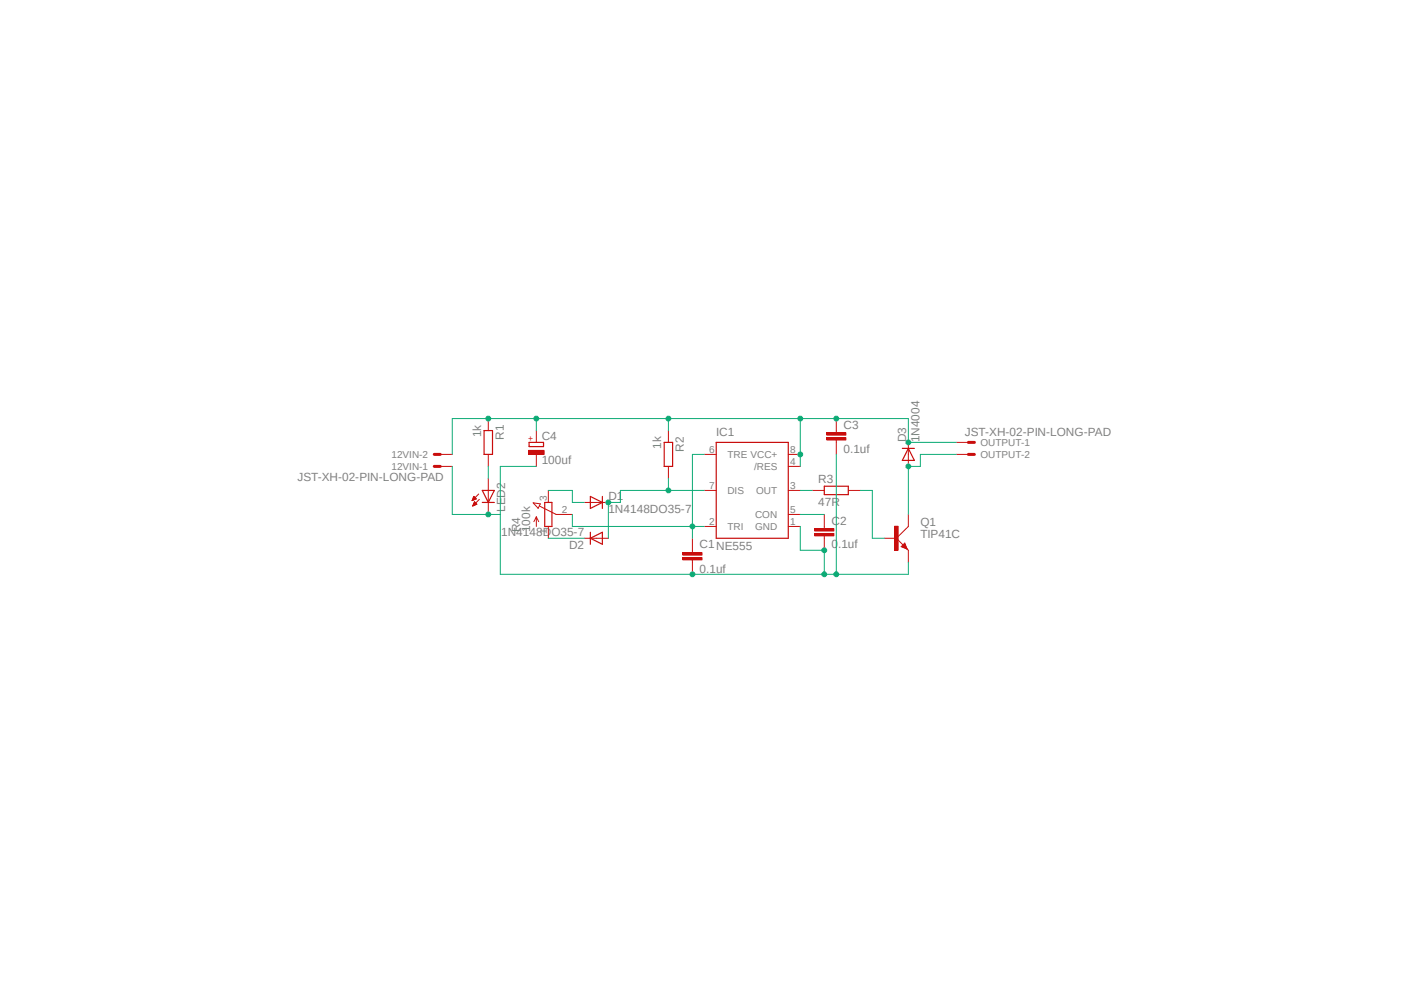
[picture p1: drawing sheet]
<svg xmlns="http://www.w3.org/2000/svg" width="297mm" height="210mm" viewBox="0 0 297 210" stroke-linecap="round" stroke-linejoin="round" font-family="sans-serif">
<path d="M61.8 84l174.4 41.8M236.2 84l-174.4 41.8" fill="none" stroke="#fff" stroke-width=".21"/>
<path d="M102.4 91.1h1.8v5h-1.8zM140.5 93.6h1.8v5h-1.8zM151.5 93.6h15.3v20.2h-15.3zM174.4 102.8h5.1v1.8h-5.1z" fill="none" stroke="#c90d0c" stroke-width=".25"/>
<g fill="none" stroke="#c90d0c" stroke-width=".21">
<path d="M103.3 88.5v2.6M103.3 96.1v2.5M141.4 91.1v2.5M141.4 98.6v2.6M149 96.1h2.5M166.8 96.1h2.5M166.8 98.6h2.5M146.5 116.4v.5M146.5 118.4v.5M149 103.7h2.5M149 111.3h2.5M166.8 103.7h2.5"/>
<path d="M166.8 111.3h2.5M166.8 108.8h2.5M171.8 103.7h2.6M179.5 103.7h2.5"/>
</g>
<path d="M144.4 117.9h4.1v.5h-4.1z" fill-rule="evenodd" fill="#c90d0c"/>
<path d="M144.4 117.9h4.1v.5h-4.1z" fill="none" stroke="#c90d0c" stroke-width=".21"/>
<path d="M144.4 116.9h4.1v.5h-4.1z" fill-rule="evenodd" fill="#c90d0c"/>
<path d="M144.4 116.9h4.1v.5h-4.1zM146.5 113.8v2.6M146.5 118.9v2.6M174.4 111.3v.5M174.4 113.3v.5" fill="none" stroke="#c90d0c" stroke-width=".21"/>
<path d="M172.3 112.8h4.1v.5h-4.1z" fill-rule="evenodd" fill="#c90d0c"/>
<path d="M172.3 112.8h4.1v.5h-4.1z" fill="none" stroke="#c90d0c" stroke-width=".21"/>
<path d="M172.3 111.8h4.1v.5h-4.1z" fill-rule="evenodd" fill="#c90d0c"/>
<path d="M176.9 91.1v.4M176.9 93v.6M172.3 111.8h4.1v.5h-4.1zM174.4 108.8v2.5M174.4 113.8v2.6" fill="none" stroke="#c90d0c" stroke-width=".21"/>
<path d="M174.9 92.5h4v.5h-4z" fill-rule="evenodd" fill="#c90d0c"/>
<path d="M174.9 92.5h4v.5h-4z" fill="none" stroke="#c90d0c" stroke-width=".21"/>
<path d="M174.9 91.5h4v.5h-4z" fill-rule="evenodd" fill="#c90d0c"/>
<path d="M174.9 91.5h4v.5h-4zM176.9 88.5v2.6M176.9 93.6v2.5" fill="none" stroke="#c90d0c" stroke-width=".21"/>
<path d="M111.9 93.6h3.1v.8h-3.1z" fill="none" stroke="#c90d0c" stroke-width=".25"/>
<path d="M111.8 95.2h3.3v.9h-3.3z" fill-rule="evenodd" fill="#c90d0c"/>
<g fill="none" stroke="#c90d0c" stroke-width=".21">
<path d="M111.8 95.2h3.3v.9h-3.3zM113.5 91.1v2.5M113.5 96.1v2.5M192.2 93.6v5M112.8 106.3l1.5 .3-.5 .9zM113.5 109.3v2M113.5 109.3l-.6 1M113.5 109.3l.5 1M114.1 107l3.5 1.8h3.5M116 103.7v2.6M116 111.3v2.5M123.6 106.3h5.1"/>
<path d="M123.6 113.8h5.1M191.4 114.9l.5 1.2-1.3-.5zM191.8 116l.4 .4M192.2 111.3l-2.6 2.5 1.7 1.7"/>
</g>
<path d="M190.9 94.8h2.5M192.2 94.8l1.2 2.6h-2.5zM115.2 106.3h1.6v5h-1.6zM124.9 105l2.5 1.3-2.5 1.2zM124.9 113.8l2.5-1.2v2.5zM124.9 112.6v2.5M127.4 105v2.5M190.9 115.6l.5-.5 .4 .9zM191.3 115.5l.5 .5M191.4 115.4l-.3 .2" fill="none" stroke="#c90d0c" stroke-width=".25"/>
<path d="M189.2 111.3h.8v5.1h-.8z" fill-rule="evenodd" fill="#c90d0c"/>
<g fill="none" stroke="#c90d0c" stroke-width=".21">
<path d="M93.1 96.1h2.6M93.1 98.6h2.6M202.3 96.1h2.6M202.3 93.6h2.6M99.9 105.8h.2M99.9 105.7h.3M100 105.6h.5M100 105.5h.7M100 106.9h.2M100.1 105.5h.6M100.1 105.3h.5M100.1 106.8h.3"/>
<path d="M100.1 105.2h.4M100.1 106.8h.5M100.1 106.7h.7M100.2 105.2h.3M100.2 106.6h.6M100.2 105.1h.1M100.2 106.5h.6M100.2 105l.6 .5-.9 .4zM100.2 106.4h.5M100.3 106.3h.3M100.3 106.2h.2M100.4 106.1l-.4 .9"/>
<path d="M100.4 106.1l.5 .5-.9 .4M100.4 106.1h.1M101.3 104.5l-1.4 1.4M101.4 105.6l-1.4 1.4M103.3 101.2v7.6M187.1 113.8h2.5M189.2 111.3h.8v5.1h-.8zM192.2 108.8v2.5M192.2 116.4v2.5"/>
</g>
<path d="M91.9 96.1h1.2M91.9 98.6h1.2M204.9 96.1h1.2M204.9 93.6h1.2" fill="none" stroke="#c90d0c" stroke-width=".63"/>
<path d="M102 103.7h2.6l-1.3 2.6zM102 106.3h2.6" fill="none" stroke="#c90d0c" stroke-width=".25"/>
<path d="M149 103.7h-17.8v2.6h-2.5v7.5" fill="none" stroke="#0dab76" stroke-width=".21"/>
<circle cx="128.7" cy="106.3" r=".51" fill="#0dab76"/>
<g fill="none" stroke="#0dab76" stroke-width=".21">
<path d="M141.4 101.2v2.5"/>
<circle cx="128.7" cy="106.3" r=".51"/>
</g>
<circle cx="141.4" cy="103.7" r=".51" fill="#0dab76"/>
<g fill="none" stroke="#0dab76" stroke-width=".21">
<path d="M103.3 98.6v2.6M113.5 88.5h-17.8v7.6"/>
<circle cx="141.4" cy="103.7" r=".51"/>
</g>
<circle cx="103.3" cy="88.5" r=".51" fill="#0dab76"/>
<g fill="none" stroke="#0dab76" stroke-width=".21">
<path d="M113.5 91.1v-2.6h27.9v2.6"/>
<circle cx="103.3" cy="88.5" r=".51"/>
</g>
<circle cx="113.4" cy="88.5" r=".51" fill="#0dab76"/>
<g fill="none" stroke="#0dab76" stroke-width=".21">
<path d="M141.4 88.5h27.9"/>
<circle cx="113.4" cy="88.5" r=".51"/>
</g>
<circle cx="141.4" cy="88.5" r=".51" fill="#0dab76"/>
<g fill="none" stroke="#0dab76" stroke-width=".21">
<path d="M169.3 88.5v10.1"/>
<circle cx="141.4" cy="88.5" r=".51"/>
</g>
<circle cx="169.3" cy="96.1" r=".51" fill="#0dab76"/>
<g fill="none" stroke="#0dab76" stroke-width=".21">
<path d="M169.3 88.5h7.6"/>
<circle cx="169.3" cy="96.1" r=".51"/>
</g>
<circle cx="169.3" cy="88.5" r=".51" fill="#0dab76"/>
<g fill="none" stroke="#0dab76" stroke-width=".21">
<path d="M176.9 88.5h15.3"/>
<circle cx="169.3" cy="88.5" r=".51"/>
</g>
<circle cx="176.9" cy="88.5" r=".51" fill="#0dab76"/>
<g fill="none" stroke="#0dab76" stroke-width=".21">
<path d="M192.2 88.5v5.1h10.1"/>
<circle cx="176.9" cy="88.5" r=".51"/>
</g>
<circle cx="192.1" cy="93.6" r=".51" fill="#0dab76"/>
<g fill="none" stroke="#0dab76" stroke-width=".21">
<path d="M95.7 98.6v10.2h10.1M113.5 98.6h-7.7v22.9M169.3 111.3v5.1h5.1v5.1h-27.9"/>
<circle cx="192.1" cy="93.6" r=".51"/>
</g>
<circle cx="174.4" cy="116.4" r=".51" fill="#0dab76"/>
<g fill="none" stroke="#0dab76" stroke-width=".21">
<path d="M105.8 121.5h40.7"/>
<circle cx="174.4" cy="116.4" r=".51"/>
</g>
<circle cx="146.5" cy="121.5" r=".51" fill="#0dab76"/>
<g fill="none" stroke="#0dab76" stroke-width=".21">
<path d="M176.9 96.1v25.4h-2.5"/>
<circle cx="146.5" cy="121.5" r=".51"/>
</g>
<circle cx="174.4" cy="121.5" r=".51" fill="#0dab76"/>
<g fill="none" stroke="#0dab76" stroke-width=".21">
<path d="M192.2 118.9v2.6h-15.3"/>
<circle cx="174.4" cy="121.5" r=".51"/>
</g>
<circle cx="176.9" cy="121.5" r=".51" fill="#0dab76"/>
<circle cx="176.9" cy="121.5" r=".51" fill="none" stroke="#0dab76" stroke-width=".21"/>
<circle cx="103.3" cy="108.8" r=".51" fill="#0dab76"/>
<g fill="none" stroke="#0dab76" stroke-width=".21">
<path d="M149 96.1h-2.5v15.2M116 103.7h5.1v2.6h2.5M116 113.8h7.6M121.1 108.8v2.5h27.9"/>
<circle cx="103.3" cy="108.8" r=".51"/>
</g>
<circle cx="146.5" cy="111.3" r=".51" fill="#0dab76"/>
<g fill="none" stroke="#0dab76" stroke-width=".21">
<path d="M202.3 96.1h-7.6v2.5h-2.5v10.2M146.5 111.3v2.5M169.3 108.8h5.1M182 103.7h2.5v10.1h2.6"/>
<circle cx="146.5" cy="111.3" r=".51"/>
</g>
<circle cx="192.1" cy="98.6" r=".51" fill="#0dab76"/>
<g fill="none" stroke="#0dab76" stroke-width=".21">
<path d="M169.3 103.7h2.5"/>
<circle cx="192.1" cy="98.6" r=".51"/>
</g>
<g font-size="2.5" fill="#808080">
<text x="101.8" y="92.5" transform="rotate(-90 101.8 92.5)">1k</text>
<text x="106.6" y="93" transform="rotate(-90 106.6 93)">R1</text>
<text x="114.6" y="93.1">C4</text>
<text x="139.9" y="95" transform="rotate(-90 139.9 95)">1k</text>
<text x="144.7" y="95.5" transform="rotate(-90 144.7 95.5)">R2</text>
<text x="151.5" y="92.3">IC1</text>
<text x="178.4" y="95.7">0.1uf</text>
<text x="178.4" y="90.7">C3</text>
<text x="191.7" y="93.6" transform="rotate(-90 191.7 93.6)">D3</text>
<text x="194.5" y="93.6" transform="rotate(-90 194.5 93.6)">1N4004</text>
<text x="204.1" y="92.2">JST-XH-02-PIN-LONG-PAD</text>
<text x="62.9" y="101.8">JST-XH-02-PIN-LONG-PAD</text>
<text x="114.6" y="98.2">100uf</text>
<text x="128.7" y="105.7">D1</text>
<text x="173.1" y="107">47R</text>
<text x="173.1" y="102.2">R3</text>
<text x="106" y="113.3">1N4148DO35-7</text>
<text x="106.9" y="108.3" transform="rotate(-90 106.9 108.3)">LED2</text>
<text x="110" y="112.6" transform="rotate(-90 110 112.6)">R4</text>
<text x="112.2" y="112.6" transform="rotate(-90 112.2 112.6)">100k</text>
<text x="128.7" y="108.5">1N4148DO35-7</text>
<text x="175.9" y="111">C2</text>
<text x="194.7" y="113.8">TIP41C</text>
<text x="194.7" y="111.3">Q1</text>
<text x="120.4" y="116.1">D2</text>
<text x="148" y="116">C1NE555</text>
<text x="175.9" y="116">0.1uf</text>
<text x="148" y="121.1">0.1uf</text>
</g>
<g font-size="2.1" fill="#808080">
<text x="150" y="95.8">6</text>
<text x="167.1" y="95.8">8</text>
<text x="207.4" y="94.3">OUTPUT-1</text>
<text x="82.8" y="96.9">12VIN-2</text>
<text x="82.8" y="99.4">12VIN-1</text>
<text x="153.9" y="96.9">TRE VCC+</text>
<text x="159.5" y="99.4">/RES</text>
<text x="167.1" y="98.3">4</text>
<text x="207.4" y="96.9">OUTPUT-2</text>
<text x="115.7" y="105.9" transform="rotate(-90 115.7 105.9)">3</text>
<text x="150" y="103.4">7</text>
<text x="153.9" y="104.5">DIS</text>
<text x="159.9" y="104.5">OUT</text>
<text x="167.1" y="103.4">3</text>
<text x="115.7" y="112.9" transform="rotate(-90 115.7 112.9)">1</text>
<text x="118.9" y="108.4">2</text>
<text x="150" y="111">2</text>
<text x="153.9" y="112.1">TRI</text>
<text x="159.7" y="112.1">GND</text>
<text x="159.7" y="109.6">CON</text>
<text x="167.1" y="111">1</text>
<text x="167.1" y="108.4">5</text>
</g>
<text font-size="1.8" fill="#c90d0c" x="112.9" y="93.2" transform="rotate(-90 112.9 93.2)">+</text>
</svg>
